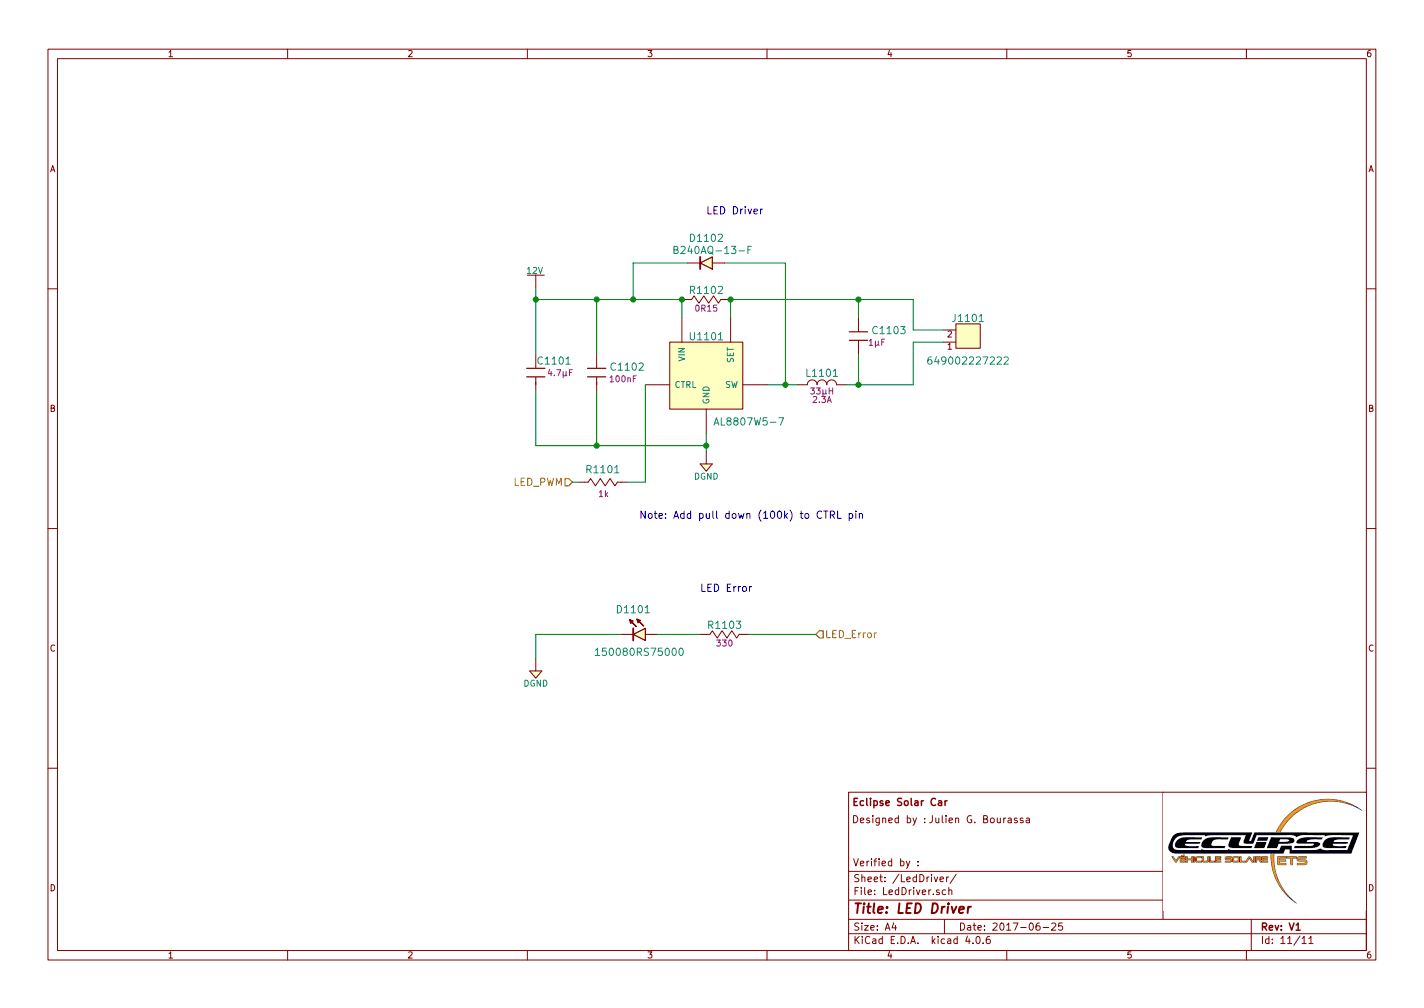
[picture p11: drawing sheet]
EESchema Schematic File Version 2
LIBS:ADC
LIBS:Amplifiers
LIBS:Battery
LIBS:Capacitors
LIBS:Comparators
LIBS:Connectors
LIBS:Crystals
LIBS:DAC
LIBS:Diodes
LIBS:Fuses
LIBS:Inductors
LIBS:Interface
LIBS:Isolators
LIBS:STMicroelectronics
LIBS:PMIC
LIBS:Power_Port
LIBS:Relays
LIBS:Resistors
LIBS:Sensors
LIBS:Switches
LIBS:Transformers
LIBS:Transistors
LIBS:Master_Board-cache
EELAYER 25 0
EELAYER END
$Descr A4 11693 8268
encoding utf-8
Sheet 11 11
Title "LED Driver"
Date "2017-06-25"
Rev "V1"
Comp "Eclipse Solar Car"
Comment1 "Julien G. Bourassa"
Comment2 ""
Comment3 ""
Comment4 ""
$EndDescr
$Comp
L AL8807W5-7 U1101
U 1 1
P 5800 3050
F 0 "U1101" H 5800 3350 60  0000 C CNN
F 1 "AL8807W5-7" H 6150 2650 60  0000 C CNN
F 2 "IC:SOT-23-5" H 5850 1950 60  0001 C CNN
F 3 "https://www.diodes.com/assets/Datasheets/AL8807.pdf" H 5900 1850 60  0001 C CNN
F 4 "Digikey" H 5800 2450 60  0001 C CNN "Supplier"
F 5 "AL8808WT-7DICT-ND" H 5800 2350 60  0001 C CNN "Supplier Part Number"
F 6 "Diodes Incorporated" H 5800 2250 60  0001 C CNN "Manufacturer"
F 7 "AL8808WT-7" H 5800 2150 60  0001 C CNN "Manufacturer Part Number"
F 8 "IC LED DRVR REG PWM 1A TSOT25" H 5800 2050 60  0001 C CNN "Description"
	1    5800 3050
	1    0    0    -1  
$EndComp
$Comp
L RC0805JR-071KL R1101
U 1 1
P 4950 3950
F 0 "R1101" H 4950 3850 60  0000 C CNN
F 1 "RC0805JR-071KL" H 4950 3650 50  0001 C CNN
F 2 "Resistors:R0805" H 4950 3050 30  0001 C CNN
F 3 "http://www.yageo.com/documents/recent/PYu-RC_Group_51_RoHS_L_7.pdf" H 4950 3000 30  0001 C CNN
F 4 "Digikey" H 4950 3550 60  0001 C CNN "Supplier"
F 5 "311-1.0KARCT-ND" H 4950 3450 60  0001 C CNN "Supplier Part Number"
F 6 "Yageo" H 4950 3350 60  0001 C CNN "Manufacturer"
F 7 "RC0805JR-071KL" H 4950 3250 60  0001 C CNN "Manufacturer Part Number"
F 8 "RES SMD 1K OHM 5% 1/8W 0805" H 4950 3150 60  0001 C CNN "Description"
F 9 "1k" H 4900 4050 50  0000 L CNN "Resistance (Ohms)"
F 10 "±5%" H 5360 3870 50  0001 C CNN "Tolerance (%)"
F 11 "1/8W" H 4950 3810 50  0001 C CNN "Puissance (Watts)"
	1    4950 3950
	-1   0    0    1   
$EndComp
Text HLabel 4700 3950 0    60   Input ~ 0
LED_PWM
$Comp
L 649002227222 J1101
U 1 1
P 7950 2800
F 0 "J1101" H 7950 3000 60  0000 C CNN
F 1 "649002227222" H 7950 2650 60  0000 C CNN
F 2 "Connectors:649002227222" H 7950 1900 60  0001 C CNN
F 3 "http://katalog.we-online.de/em/datasheet/649016227222.pdf" H 7950 1800 60  0001 C CNN
F 4 "Digikey" H 7950 2400 60  0001 C CNN "Supplier"
F 5 "732-1937-ND" H 7950 2300 60  0001 C CNN "Supplier Part Number"
F 6 "Wurth Electronics Inc." H 7950 2200 60  0001 C CNN "Manufacturer"
F 7 "649002227222" H 7950 2100 60  0001 C CNN "Manufacturer Part Number"
F 8 "HEADER MALE DUAL ANGLE W/MNT 2P" H 7950 2000 60  0001 C CNN "Description"
	1    7950 2800
	-1   0    0    -1  
$EndComp
Text Notes 5750 4850 0    60   ~ 0
LED Error
$Comp
L 150080RS75000 D1101
U 1 1
P 5200 5200
F 0 "D1101" H 5200 5000 60  0000 C CNN
F 1 "150080RS75000" H 5150 5350 60  0000 C CNN
F 2 "Diodes:LED_0805_RED" H 5210 4120 60  0001 C CNN
F 3 "http://katalog.we-online.de/led/datasheet/150080RS75000.pdf" H 5210 4020 60  0001 C CNN
F 4 "Digikey" H 5210 4620 60  0001 C CNN "Supplier"
F 5 "732-4984-1-ND" H 5210 4520 60  0001 C CNN "Supplier Part Number"
F 6 "Wurth Electronics Inc." H 5210 4420 60  0001 C CNN "Manufacturer"
F 7 "150080RS75000" H 5210 4320 60  0001 C CNN "Manufacturer Part Number"
F 8 "LED RED CLEAR 0805 SMD" H 5210 4220 60  0001 C CNN "Description"
F 9 "RED" H 5200 4900 60  0001 C CNN "Color"
F 10 "2V" H 5200 4800 60  0001 C CNN "Voltage - Forward (Vf) (Typ)"
	1    5200 5200
	-1   0    0    1   
$EndComp
$Comp
L RC0805JR-07330RL R1103
U 1 1
P 5950 5200
F 0 "R1103" H 5950 5280 60  0000 C CNN
F 1 "RC0805JR-07330RL" H 5950 4900 50  0001 C CNN
F 2 "Resistors:R0805" H 5950 4300 30  0001 C CNN
F 3 "http://www.yageo.com/documents/recent/PYu-RC_Group_51_RoHS_L_7.pdf" H 5950 4250 30  0001 C CNN
F 4 "Digikey" H 5950 4800 60  0001 C CNN "Supplier"
F 5 "311-330ARCT-ND" H 5950 4700 60  0001 C CNN "Supplier Part Number"
F 6 "Yageo" H 5950 4600 60  0001 C CNN "Manufacturer"
F 7 "RC0805JR-07330RL" H 5950 4500 60  0001 C CNN "Manufacturer Part Number"
F 8 "RES SMD 330 OHM 5% 1/8W 0805" H 5950 4400 60  0001 C CNN "Description"
F 9 "330" H 5950 5130 50  0000 C CNN "Resistance (Ohms)"
F 10 "±5%" H 6360 5120 50  0001 C CNN "Tolerance (%)"
F 11 "1/8W" H 5950 5060 50  0001 C CNN "Puissance (Watts)"
	1    5950 5200
	1    0    0    -1  
$EndComp
Wire Wire Line
	5750 5200 5400 5200
Text HLabel 6700 5200 2    60   Input ~ 0
LED_Error
Wire Wire Line
	6700 5200 6150 5200
Wire Wire Line
	5100 5200 4400 5200
$Comp
L DGND #PWR0120
U 1 1
P 4400 5500
F 0 "#PWR0120" H 4400 5330 50  0001 C CNN
F 1 "DGND" H 4400 5400 50  0000 C CNN
F 2 "" H 4400 5600 60  0000 C CNN
F 3 "" H 4380 5410 60  0000 C CNN
	1    4400 5500
	1    0    0    -1  
$EndComp
Wire Wire Line
	4400 5200 4400 5400
$Comp
L DGND #PWR0121
U 1 1
P 5800 3800
F 0 "#PWR0121" H 5800 3630 50  0001 C CNN
F 1 "DGND" H 5800 3700 50  0000 C CNN
F 2 "" H 5800 3900 60  0000 C CNN
F 3 "" H 5780 3710 60  0000 C CNN
	1    5800 3800
	1    0    0    -1  
$EndComp
Text Notes 5800 1750 0    60   ~ 0
LED Driver
$Comp
L 7447715330 L1101
U 1 1
P 6750 3150
F 0 "L1101" H 6750 3250 60  0000 C CNN
F 1 "7447715330" H 6750 2800 60  0001 C CNN
F 2 "Inductors:IND_1245" H 6750 2200 60  0001 C CNN
F 3 "http://katalog.we-online.de/pbs/datasheet/7447715330.pdf" H 6750 2100 60  0001 C CNN
F 4 "Digikey" H 6750 2700 60  0001 C CNN "Supplier"
F 5 "732-2196-6-ND" H 6750 2600 60  0001 C CNN "Supplier Part Number"
F 6 "Wurth Electronics Inc." H 6750 2500 60  0001 C CNN "Manufacturer"
F 7 "7447715330" H 6750 2400 60  0001 C CNN "Manufacturer Part Number"
F 8 "FIXED IND 33UH 2.3A 85 MOHM SMD" H 6750 2300 60  0001 C CNN "Description"
F 9 "33µH" H 6750 3100 50  0000 C CNN "Inductance (Henry)"
F 10 "2.3A" H 6750 3030 50  0000 C CNN "Current Rating (Ampere)"
	1    6750 3150
	1    0    0    -1  
$EndComp
$Comp
L 885012207098 C1102
U 1 1
P 4900 3100
F 0 "C1102" V 4800 3350 60  0000 C CNN
F 1 "885012207098" H 4850 2750 60  0001 C CNN
F 2 "Capacitors:C0805" H 4850 2150 60  0001 C CNN
F 3 "D" H 4850 2050 60  0001 C CNN
F 4 "Digikey" H 4850 2650 60  0001 C CNN "Supplier"
F 5 "732-8080-1-ND" H 4850 2550 60  0001 C CNN "Supplier Part Number"
F 6 "Wurth Electronics Inc." H 4850 2450 60  0001 C CNN "Manufacturer"
F 7 "885012207098" H 4850 2350 60  0001 C CNN "Manufacturer Part Number"
F 8 "CAP CER 0.1UF 50V X7R 0805" H 4850 2250 60  0001 C CNN "Description"
F 9 "100nF" V 4900 3200 50  0000 L CNN "Capacitance (Farad)"
F 10 "±10%" H 5110 2980 50  0001 C CNN "Tolerance (%)"
F 11 "50V" H 4850 2910 50  0001 C CNN "Voltage Rated (Volt)"
	1    4900 3100
	0    1    1    0   
$EndComp
Wire Wire Line
	5800 3550 5800 3700
Wire Wire Line
	5600 2450 5600 2600
Wire Wire Line
	6000 2450 6000 2600
Wire Wire Line
	4900 2450 4900 2900
Wire Wire Line
	4400 2450 5600 2450
Wire Wire Line
	4900 3200 4900 3650
Wire Wire Line
	4400 3650 5800 3650
Connection ~ 5800 3650
Wire Wire Line
	6300 3150 6550 3150
$Comp
L RL0805FR-070R15L R1102
U 1 1
P 5800 2450
F 0 "R1102" H 5800 2530 60  0000 C CNN
F 1 "RL0805FR-070R15L" H 5800 2150 50  0001 C CNN
F 2 "Resistors:R0805" H 5800 1550 30  0001 C CNN
F 3 "http://www.yageo.com/documents/recent/PYu-RC_Group_51_RoHS_L_7.pdf" H 5800 1500 30  0001 C CNN
F 4 "Digikey" H 5800 2050 60  0001 C CNN "Supplier"
F 5 "311-.15SCT-ND" H 5800 1950 60  0001 C CNN "Supplier Part Number"
F 6 "Yageo" H 5800 1850 60  0001 C CNN "Manufacturer"
F 7 "RL0805FR-070R15L" H 5800 1750 60  0001 C CNN "Manufacturer Part Number"
F 8 "RES SMD 0.15 OHM 1% 1/8W 0805" H 5800 1650 60  0001 C CNN "Description"
F 9 "0R15" H 5800 2380 50  0000 C CNN "Resistance (Ohms)"
F 10 "±1%" H 6210 2370 50  0001 C CNN "Tolerance (%)"
F 11 "1/8W" H 5800 2310 50  0001 C CNN "Puissance (Watts)"
	1    5800 2450
	1    0    0    -1  
$EndComp
$Comp
L 12V #PWR0122
U 1 1
P 4400 2350
F 0 "#PWR0122" H 4400 2200 50  0001 C CNN
F 1 "12V" H 4390 2490 50  0000 C CNN
F 2 "" H 4400 2350 60  0000 C CNN
F 3 "" H 4400 2350 60  0000 C CNN
	1    4400 2350
	1    0    0    -1  
$EndComp
Connection ~ 5600 2450
$Comp
L 885012107015 C1103
U 1 1
P 7050 2800
F 0 "C1103" V 6950 3050 60  0000 C CNN
F 1 "885012107015" H 7000 2450 60  0001 C CNN
F 2 "Capacitors:C0805" H 7000 1850 60  0001 C CNN
F 3 "D" H 7000 1750 60  0001 C CNN
F 4 "Digikey" H 7000 2350 60  0001 C CNN "Supplier"
F 5 "732-7625-1-ND" H 7000 2250 60  0001 C CNN "Supplier Part Number"
F 6 "Wurth Electronics Inc." H 7000 2150 60  0001 C CNN "Manufacturer"
F 7 "885012107015" H 7000 2050 60  0001 C CNN "Manufacturer Part Number"
F 8 "CAP CER 1UF 25V X5R 0805" H 7000 1950 60  0001 C CNN "Description"
F 9 "1µF" V 7050 2950 50  0000 C CNN "Capacitance (Farad)"
F 10 "±20%" H 7260 2680 50  0001 C CNN "Tolerance (%)"
F 11 "25V" H 7000 2610 50  0001 C CNN "Voltage Rated (Volt)"
	1    7050 2800
	0    1    1    0   
$EndComp
Wire Wire Line
	6950 3150 7500 3150
Wire Wire Line
	6000 2450 7500 2450
Wire Wire Line
	7750 2800 7500 2800
Wire Wire Line
	7500 2800 7500 3150
Wire Wire Line
	7750 2700 7500 2700
Wire Wire Line
	7500 2700 7500 2450
Connection ~ 7050 2450
Wire Wire Line
	7050 2900 7050 3150
Connection ~ 7050 3150
Connection ~ 6000 2450
$Comp
L B240AQ-13-F D1102
U 1 1
P 5750 2150
F 0 "D1102" H 5700 1950 60  0000 C CNN
F 1 "B240AQ-13-F" H 5650 2050 60  0000 C CNN
F 2 "Diodes:DO-214AC_SMA" H 5750 1130 60  0001 C CNN
F 3 "https://www.diodes.com/assets/Datasheets/ds13004.pdf" H 5750 1030 60  0001 C CNN
F 4 "Digikey" H 5750 1630 60  0001 C CNN "Supplier"
F 5 "B240AQ-13-FDICT-ND" H 5750 1530 60  0001 C CNN "Supplier Part Number"
F 6 "Diode Incorporated" H 5750 1430 60  0001 C CNN "Manufacturer"
F 7 "B240AQ-13-F" H 5750 1330 60  0001 C CNN "Manufacturer Part Number"
F 8 "DIODE SCHOTTKY 40V 2A SMA" H 5750 1230 60  0001 C CNN "Description"
	1    5750 2150
	-1   0    0    1   
$EndComp
Wire Wire Line
	5200 2150 5650 2150
Wire Wire Line
	5950 2150 6450 2150
Wire Wire Line
	6450 2150 6450 3150
Connection ~ 6450 3150
Wire Wire Line
	7050 2450 7050 2600
Wire Wire Line
	5200 2150 5200 2450
Connection ~ 5200 2450
Connection ~ 4900 2450
Wire Wire Line
	5300 3150 5300 3950
Wire Wire Line
	5300 3950 5150 3950
Wire Wire Line
	4750 3950 4700 3950
$Comp
L 885012107018 C1101
U 1 1
P 4400 3100
F 0 "C1101" V 4250 3250 60  0000 C CNN
F 1 "885012107018" H 4350 2750 60  0001 C CNN
F 2 "Capacitors:C0805" H 4350 2150 60  0001 C CNN
F 3 "D" H 4350 2050 60  0001 C CNN
F 4 "Digikey" H 4350 2650 60  0001 C CNN "Supplier"
F 5 "732-7628-1-ND" H 4350 2550 60  0001 C CNN "Supplier Part Number"
F 6 "Wurth Electronics Inc." H 4350 2450 60  0001 C CNN "Manufacturer"
F 7 "885012107018" H 4350 2350 60  0001 C CNN "Manufacturer Part Number"
F 8 "CAP CER 4.7UF 25V X5R 0805" H 4350 2250 60  0001 C CNN "Description"
F 9 "4.7µF" V 4350 3300 50  0000 C CNN "Capacitance (Farad)"
F 10 "±20%" H 4610 2980 50  0001 C CNN "Tolerance (%)"
F 11 "25V" H 4350 2910 50  0001 C CNN "Voltage Rated (Volt)"
	1    4400 3100
	0    1    1    0   
$EndComp
Wire Wire Line
	4400 2350 4400 2900
Wire Wire Line
	4400 3200 4400 3650
Connection ~ 4900 3650
Connection ~ 4400 2450
Text Notes 5250 4250 0    60   ~ 0
Note: Add pull down (100k) to CTRL pin
$EndSCHEMATC
